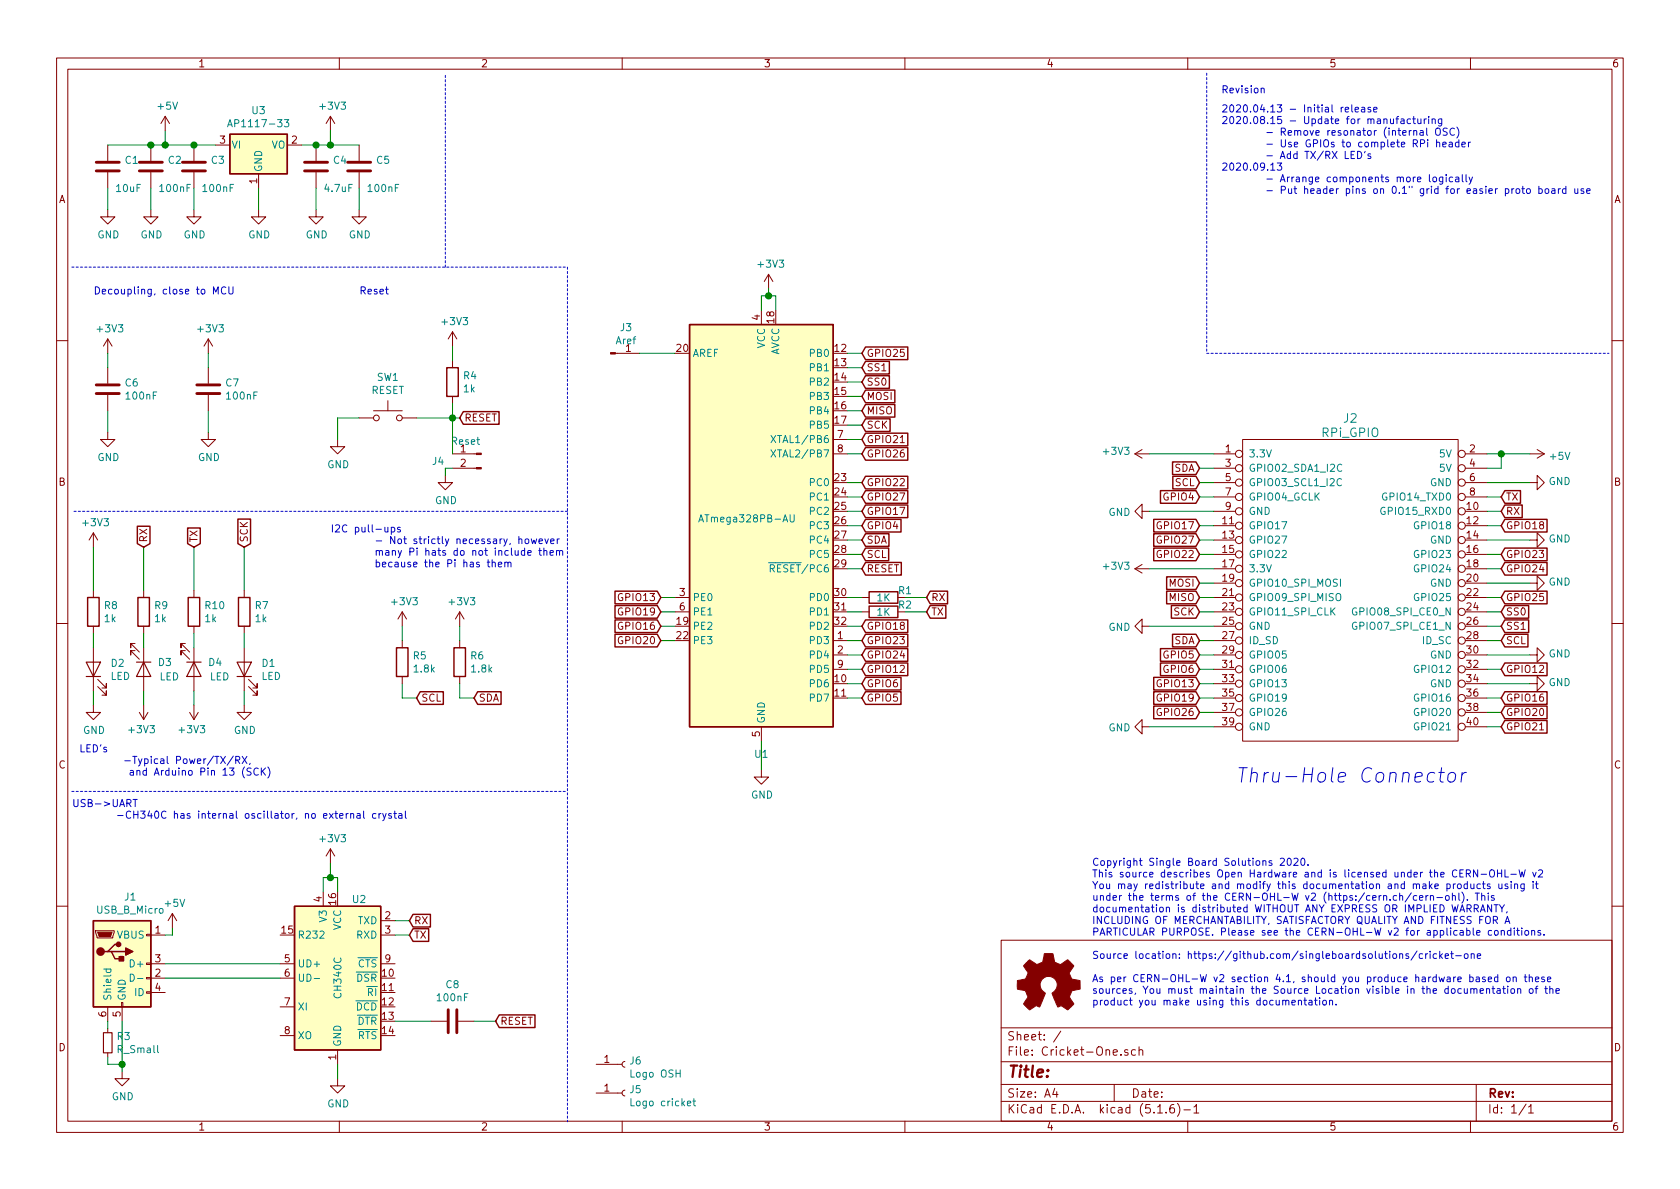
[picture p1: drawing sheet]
EESchema Schematic File Version 4
EELAYER 30 0
EELAYER END
$Descr A4 11693 8268
encoding utf-8
Sheet 1 1
Title ""
Date ""
Rev ""
Comp ""
Comment1 ""
Comment2 ""
Comment3 ""
Comment4 ""
$EndDescr
$Comp
L Connector-ML:RPi_GPIO J2
U 1 1
P 8650 3150
F 0 "J2" H 9400 3400 60  0000 C CNN
F 1 "RPi_GPIO" H 9400 3300 60  0000 C CNN
F 2 "Connector_PinHeader_2.54mm:PinHeader_2x20_P2.54mm_Vertical" H 8650 3150 60  0001 C CNN
F 3 "" H 8650 3150 60  0000 C CNN
	1    8650 3150
	1    0    0    -1  
$EndComp
Text Notes 8600 5450 0    100  Italic 0
Thru-Hole Connector
$Comp
L power:GND #PWR01
U 1 1
P 5300 5350
F 0 "#PWR01" H 5300 5100 50  0001 C CNN
F 1 "GND" H 5305 5177 50  0000 C CNN
F 2 "" H 5300 5350 50  0001 C CNN
F 3 "" H 5300 5350 50  0001 C CNN
	1    5300 5350
	1    0    0    -1  
$EndComp
Wire Wire Line
	5300 5150 5300 5350
Text GLabel 10450 3550 2    50   Input ~ 0
RX
Text GLabel 10450 3450 2    50   Input ~ 0
TX
Wire Wire Line
	10450 3550 10350 3550
Wire Wire Line
	10450 3450 10350 3450
$Comp
L power:GND #PWR010
U 1 1
P 10650 3350
F 0 "#PWR010" H 10650 3100 50  0001 C CNN
F 1 "GND" V 10655 3222 50  0000 R CNN
F 2 "" H 10650 3350 50  0001 C CNN
F 3 "" H 10650 3350 50  0001 C CNN
	1    10650 3350
	0    -1   -1   0   
$EndComp
$Comp
L power:GND #PWR011
U 1 1
P 10650 3750
F 0 "#PWR011" H 10650 3500 50  0001 C CNN
F 1 "GND" V 10655 3622 50  0000 R CNN
F 2 "" H 10650 3750 50  0001 C CNN
F 3 "" H 10650 3750 50  0001 C CNN
	1    10650 3750
	0    -1   -1   0   
$EndComp
$Comp
L power:GND #PWR012
U 1 1
P 10650 4050
F 0 "#PWR012" H 10650 3800 50  0001 C CNN
F 1 "GND" V 10655 3922 50  0000 R CNN
F 2 "" H 10650 4050 50  0001 C CNN
F 3 "" H 10650 4050 50  0001 C CNN
	1    10650 4050
	0    -1   -1   0   
$EndComp
$Comp
L power:GND #PWR013
U 1 1
P 10650 4550
F 0 "#PWR013" H 10650 4300 50  0001 C CNN
F 1 "GND" V 10655 4422 50  0000 R CNN
F 2 "" H 10650 4550 50  0001 C CNN
F 3 "" H 10650 4550 50  0001 C CNN
	1    10650 4550
	0    -1   -1   0   
$EndComp
$Comp
L power:GND #PWR014
U 1 1
P 10650 4750
F 0 "#PWR014" H 10650 4500 50  0001 C CNN
F 1 "GND" V 10655 4622 50  0000 R CNN
F 2 "" H 10650 4750 50  0001 C CNN
F 3 "" H 10650 4750 50  0001 C CNN
	1    10650 4750
	0    -1   -1   0   
$EndComp
Wire Wire Line
	10350 3350 10650 3350
Wire Wire Line
	10650 3750 10350 3750
Wire Wire Line
	10350 4050 10650 4050
Wire Wire Line
	10650 4550 10350 4550
Wire Wire Line
	10350 4750 10650 4750
$Comp
L power:GND #PWR08
U 1 1
P 8000 5050
F 0 "#PWR08" H 8000 4800 50  0001 C CNN
F 1 "GND" V 8005 4922 50  0000 R CNN
F 2 "" H 8000 5050 50  0001 C CNN
F 3 "" H 8000 5050 50  0001 C CNN
	1    8000 5050
	0    1    1    0   
$EndComp
$Comp
L power:GND #PWR07
U 1 1
P 8000 4350
F 0 "#PWR07" H 8000 4100 50  0001 C CNN
F 1 "GND" V 8005 4222 50  0000 R CNN
F 2 "" H 8000 4350 50  0001 C CNN
F 3 "" H 8000 4350 50  0001 C CNN
	1    8000 4350
	0    1    1    0   
$EndComp
$Comp
L power:GND #PWR05
U 1 1
P 8000 3550
F 0 "#PWR05" H 8000 3300 50  0001 C CNN
F 1 "GND" V 8005 3422 50  0000 R CNN
F 2 "" H 8000 3550 50  0001 C CNN
F 3 "" H 8000 3550 50  0001 C CNN
	1    8000 3550
	0    1    1    0   
$EndComp
Wire Wire Line
	8450 5050 8000 5050
Wire Wire Line
	8450 4350 8000 4350
Wire Wire Line
	8450 3550 8000 3550
$Comp
L power:+3V3 #PWR06
U 1 1
P 8000 3950
F 0 "#PWR06" H 8000 3800 50  0001 C CNN
F 1 "+3V3" V 8015 4078 50  0000 L CNN
F 2 "" H 8000 3950 50  0001 C CNN
F 3 "" H 8000 3950 50  0001 C CNN
	1    8000 3950
	0    -1   -1   0   
$EndComp
$Comp
L power:+3V3 #PWR04
U 1 1
P 8000 3150
F 0 "#PWR04" H 8000 3000 50  0001 C CNN
F 1 "+3V3" V 8015 3278 50  0000 L CNN
F 2 "" H 8000 3150 50  0001 C CNN
F 3 "" H 8000 3150 50  0001 C CNN
	1    8000 3150
	0    -1   -1   0   
$EndComp
Wire Wire Line
	8450 3150 8000 3150
Wire Wire Line
	8450 3950 8000 3950
Wire Wire Line
	10350 3250 10450 3250
Wire Wire Line
	10450 3250 10450 3150
Wire Wire Line
	10450 3150 10650 3150
Wire Wire Line
	10350 3150 10450 3150
Connection ~ 10450 3150
$Comp
L power:+5V #PWR09
U 1 1
P 10650 3150
F 0 "#PWR09" H 10650 3000 50  0001 C CNN
F 1 "+5V" V 10665 3278 50  0000 L CNN
F 2 "" H 10650 3150 50  0001 C CNN
F 3 "" H 10650 3150 50  0001 C CNN
	1    10650 3150
	0    1    1    0   
$EndComp
Text GLabel 8350 4250 0    50   Input ~ 0
SCK
Text GLabel 8350 4150 0    50   Input ~ 0
MISO
Text GLabel 8350 4050 0    50   Input ~ 0
MOSI
Wire Wire Line
	10450 4250 10350 4250
Text GLabel 10450 4250 2    50   Input ~ 0
SS0
Wire Wire Line
	8450 4050 8350 4050
Wire Wire Line
	8450 4150 8350 4150
Wire Wire Line
	8450 4250 8350 4250
Text GLabel 8350 3250 0    50   Input ~ 0
SDA
Text GLabel 8350 3350 0    50   Input ~ 0
SCL
Wire Wire Line
	8450 3350 8350 3350
Wire Wire Line
	8450 3250 8350 3250
Text GLabel 8350 3450 0    50   Input ~ 0
GPIO4
Wire Wire Line
	8450 3450 8350 3450
Text GLabel 8350 3650 0    50   Input ~ 0
GPIO17
Text GLabel 8350 3750 0    50   Input ~ 0
GPIO27
Text GLabel 8350 3850 0    50   Input ~ 0
GPIO22
Wire Wire Line
	8350 3650 8450 3650
Wire Wire Line
	8350 3750 8450 3750
Wire Wire Line
	8350 3850 8450 3850
Text GLabel 10450 4350 2    50   Input ~ 0
SS1
Wire Wire Line
	10450 4350 10350 4350
$Comp
L Interface_USB:CH340G U2
U 1 1
P 2350 6800
F 0 "U2" H 2500 7350 50  0000 C CNN
F 1 "CH340C" V 2350 6800 50  0000 C CNN
F 2 "Package_SO:SOIC-16_3.9x9.9mm_P1.27mm" H 2400 6250 50  0001 L CNN
F 3 "http://www.datasheet5.com/pdf-local-2195953" H 2000 7600 50  0001 C CNN
	1    2350 6800
	1    0    0    -1  
$EndComp
$Comp
L Connector:USB_B_Micro J1
U 1 1
P 850 6700
F 0 "J1" H 907 7167 50  0000 C CNN
F 1 "USB_B_Micro" H 907 7076 50  0000 C CNN
F 2 "Connector_USB:USB_Micro-B_Molex-105017-0001" H 1000 6650 50  0001 C CNN
F 3 "~" H 1000 6650 50  0001 C CNN
	1    850  6700
	1    0    0    -1  
$EndComp
Wire Wire Line
	1150 6700 1950 6700
Wire Wire Line
	1150 6800 1950 6800
Text GLabel 2850 6400 2    50   Input ~ 0
RX
Text GLabel 2850 6500 2    50   Input ~ 0
TX
Wire Wire Line
	2750 6400 2850 6400
Wire Wire Line
	2850 6500 2750 6500
Text GLabel 10450 3650 2    50   Input ~ 0
GPIO18
Wire Wire Line
	10450 3650 10350 3650
$Comp
L power:+5V #PWR0101
U 1 1
P 1200 6450
F 0 "#PWR0101" H 1200 6300 50  0001 C CNN
F 1 "+5V" H 1215 6623 50  0000 C CNN
F 2 "" H 1200 6450 50  0001 C CNN
F 3 "" H 1200 6450 50  0001 C CNN
	1    1200 6450
	1    0    0    -1  
$EndComp
Wire Wire Line
	1150 6500 1200 6500
Wire Wire Line
	1200 6500 1200 6450
$Comp
L power:GND #PWR0102
U 1 1
P 850 7450
F 0 "#PWR0102" H 850 7200 50  0001 C CNN
F 1 "GND" H 855 7277 50  0000 C CNN
F 2 "" H 850 7450 50  0001 C CNN
F 3 "" H 850 7450 50  0001 C CNN
	1    850  7450
	1    0    0    -1  
$EndComp
Wire Wire Line
	850  7450 850  7400
$Comp
L Device:R_Small R3
U 1 1
P 750 7250
F 0 "R3" H 809 7296 50  0000 L CNN
F 1 "R_Small" H 809 7205 50  0000 L CNN
F 2 "Resistor_SMD:R_0603_1608Metric" H 750 7250 50  0001 C CNN
F 3 "~" H 750 7250 50  0001 C CNN
	1    750  7250
	1    0    0    -1  
$EndComp
Wire Wire Line
	750  7100 750  7150
Wire Wire Line
	750  7350 750  7400
Wire Wire Line
	750  7400 850  7400
Connection ~ 850  7400
Wire Wire Line
	850  7400 850  7100
Text GLabel 10450 3850 2    50   Input ~ 0
GPIO23
Text GLabel 10450 3950 2    50   Input ~ 0
GPIO24
Wire Wire Line
	10350 3850 10450 3850
Wire Wire Line
	10350 3950 10450 3950
Text GLabel 10450 4150 2    50   Input ~ 0
GPIO25
Wire Wire Line
	10450 4150 10350 4150
Text GLabel 8350 4550 0    50   Input ~ 0
GPIO5
Text GLabel 8350 4650 0    50   Input ~ 0
GPIO6
Text GLabel 10450 4650 2    50   Input ~ 0
GPIO12
Wire Wire Line
	10450 4650 10350 4650
Wire Wire Line
	8450 4550 8350 4550
Wire Wire Line
	8450 4650 8350 4650
$Comp
L Regulator_Linear:AP1117-33 U3
U 1 1
P 1800 1000
F 0 "U3" H 1800 1242 50  0000 C CNN
F 1 "AP1117-33" H 1800 1151 50  0000 C CNN
F 2 "Package_TO_SOT_SMD:SOT-223-3_TabPin2" H 1800 1200 50  0001 C CNN
F 3 "http://www.diodes.com/datasheets/AP1117.pdf" H 1900 750 50  0001 C CNN
	1    1800 1000
	1    0    0    -1  
$EndComp
$Comp
L power:GND #PWR019
U 1 1
P 1800 1450
F 0 "#PWR019" H 1800 1200 50  0001 C CNN
F 1 "GND" H 1805 1277 50  0000 C CNN
F 2 "" H 1800 1450 50  0001 C CNN
F 3 "" H 1800 1450 50  0001 C CNN
	1    1800 1450
	1    0    0    -1  
$EndComp
Wire Wire Line
	1800 1450 1800 1300
$Comp
L power:+5V #PWR017
U 1 1
P 1150 900
F 0 "#PWR017" H 1150 750 50  0001 C CNN
F 1 "+5V" H 1165 1073 50  0000 C CNN
F 2 "" H 1150 900 50  0001 C CNN
F 3 "" H 1150 900 50  0001 C CNN
	1    1150 900 
	1    0    0    -1  
$EndComp
Wire Wire Line
	1150 900  1150 1000
Connection ~ 1150 1000
Wire Wire Line
	1150 1000 1050 1000
$Comp
L power:+3V3 #PWR021
U 1 1
P 2300 900
F 0 "#PWR021" H 2300 750 50  0001 C CNN
F 1 "+3V3" H 2315 1073 50  0000 C CNN
F 2 "" H 2300 900 50  0001 C CNN
F 3 "" H 2300 900 50  0001 C CNN
	1    2300 900 
	1    0    0    -1  
$EndComp
Wire Wire Line
	2100 1000 2200 1000
Wire Wire Line
	2300 900  2300 1000
Connection ~ 2300 1000
Wire Wire Line
	2300 1000 2500 1000
$Comp
L Device:C C1
U 1 1
P 750 1150
F 0 "C1" H 865 1196 50  0000 L CNN
F 1 "10uF" H 800 1000 50  0000 L CNN
F 2 "Capacitor_SMD:C_0603_1608Metric" H 788 1000 50  0001 C CNN
F 3 "~" H 750 1150 50  0001 C CNN
	1    750  1150
	1    0    0    -1  
$EndComp
$Comp
L Device:C C2
U 1 1
P 1050 1150
F 0 "C2" H 1165 1196 50  0000 L CNN
F 1 "100nF" H 1100 1000 50  0000 L CNN
F 2 "Capacitor_SMD:C_0603_1608Metric" H 1088 1000 50  0001 C CNN
F 3 "~" H 1050 1150 50  0001 C CNN
	1    1050 1150
	1    0    0    -1  
$EndComp
Connection ~ 1050 1000
Wire Wire Line
	1050 1000 750  1000
$Comp
L Device:C C3
U 1 1
P 1350 1150
F 0 "C3" H 1465 1196 50  0000 L CNN
F 1 "100nF" H 1400 1000 50  0000 L CNN
F 2 "Capacitor_SMD:C_0603_1608Metric" H 1388 1000 50  0001 C CNN
F 3 "~" H 1350 1150 50  0001 C CNN
	1    1350 1150
	1    0    0    -1  
$EndComp
Connection ~ 1350 1000
Wire Wire Line
	1350 1000 1150 1000
Wire Wire Line
	1350 1000 1500 1000
$Comp
L Device:C C4
U 1 1
P 2200 1150
F 0 "C4" H 2315 1196 50  0000 L CNN
F 1 "4.7uF" H 2250 1000 50  0000 L CNN
F 2 "Capacitor_SMD:C_0603_1608Metric" H 2238 1000 50  0001 C CNN
F 3 "~" H 2200 1150 50  0001 C CNN
	1    2200 1150
	1    0    0    -1  
$EndComp
Connection ~ 2200 1000
Wire Wire Line
	2200 1000 2300 1000
$Comp
L Device:C C5
U 1 1
P 2500 1150
F 0 "C5" H 2615 1196 50  0000 L CNN
F 1 "100nF" H 2550 1000 50  0000 L CNN
F 2 "Capacitor_SMD:C_0603_1608Metric" H 2538 1000 50  0001 C CNN
F 3 "~" H 2500 1150 50  0001 C CNN
	1    2500 1150
	1    0    0    -1  
$EndComp
$Comp
L power:GND #PWR022
U 1 1
P 2500 1450
F 0 "#PWR022" H 2500 1200 50  0001 C CNN
F 1 "GND" H 2505 1277 50  0000 C CNN
F 2 "" H 2500 1450 50  0001 C CNN
F 3 "" H 2500 1450 50  0001 C CNN
	1    2500 1450
	1    0    0    -1  
$EndComp
$Comp
L power:GND #PWR020
U 1 1
P 2200 1450
F 0 "#PWR020" H 2200 1200 50  0001 C CNN
F 1 "GND" H 2205 1277 50  0000 C CNN
F 2 "" H 2200 1450 50  0001 C CNN
F 3 "" H 2200 1450 50  0001 C CNN
	1    2200 1450
	1    0    0    -1  
$EndComp
$Comp
L power:GND #PWR018
U 1 1
P 1350 1450
F 0 "#PWR018" H 1350 1200 50  0001 C CNN
F 1 "GND" H 1355 1277 50  0000 C CNN
F 2 "" H 1350 1450 50  0001 C CNN
F 3 "" H 1350 1450 50  0001 C CNN
	1    1350 1450
	1    0    0    -1  
$EndComp
$Comp
L power:GND #PWR016
U 1 1
P 1050 1450
F 0 "#PWR016" H 1050 1200 50  0001 C CNN
F 1 "GND" H 1055 1277 50  0000 C CNN
F 2 "" H 1050 1450 50  0001 C CNN
F 3 "" H 1050 1450 50  0001 C CNN
	1    1050 1450
	1    0    0    -1  
$EndComp
$Comp
L power:GND #PWR015
U 1 1
P 750 1450
F 0 "#PWR015" H 750 1200 50  0001 C CNN
F 1 "GND" H 755 1277 50  0000 C CNN
F 2 "" H 750 1450 50  0001 C CNN
F 3 "" H 750 1450 50  0001 C CNN
	1    750  1450
	1    0    0    -1  
$EndComp
Wire Wire Line
	750  1450 750  1300
Wire Wire Line
	1050 1450 1050 1300
Wire Wire Line
	1350 1450 1350 1300
Wire Wire Line
	2200 1450 2200 1300
Wire Wire Line
	2500 1450 2500 1300
$Comp
L Device:C C6
U 1 1
P 750 2700
F 0 "C6" H 865 2746 50  0000 L CNN
F 1 "100nF" H 865 2655 50  0000 L CNN
F 2 "Capacitor_SMD:C_0603_1608Metric" H 788 2550 50  0001 C CNN
F 3 "~" H 750 2700 50  0001 C CNN
	1    750  2700
	1    0    0    -1  
$EndComp
$Comp
L Device:C C7
U 1 1
P 1450 2700
F 0 "C7" H 1565 2746 50  0000 L CNN
F 1 "100nF" H 1565 2655 50  0000 L CNN
F 2 "Capacitor_SMD:C_0603_1608Metric" H 1488 2550 50  0001 C CNN
F 3 "~" H 1450 2700 50  0001 C CNN
	1    1450 2700
	1    0    0    -1  
$EndComp
$Comp
L power:GND #PWR026
U 1 1
P 1450 3000
F 0 "#PWR026" H 1450 2750 50  0001 C CNN
F 1 "GND" H 1455 2827 50  0000 C CNN
F 2 "" H 1450 3000 50  0001 C CNN
F 3 "" H 1450 3000 50  0001 C CNN
	1    1450 3000
	1    0    0    -1  
$EndComp
$Comp
L power:GND #PWR024
U 1 1
P 750 3000
F 0 "#PWR024" H 750 2750 50  0001 C CNN
F 1 "GND" H 755 2827 50  0000 C CNN
F 2 "" H 750 3000 50  0001 C CNN
F 3 "" H 750 3000 50  0001 C CNN
	1    750  3000
	1    0    0    -1  
$EndComp
$Comp
L power:+3V3 #PWR025
U 1 1
P 1450 2450
F 0 "#PWR025" H 1450 2300 50  0001 C CNN
F 1 "+3V3" H 1465 2623 50  0000 C CNN
F 2 "" H 1450 2450 50  0001 C CNN
F 3 "" H 1450 2450 50  0001 C CNN
	1    1450 2450
	1    0    0    -1  
$EndComp
$Comp
L power:+3V3 #PWR023
U 1 1
P 750 2450
F 0 "#PWR023" H 750 2300 50  0001 C CNN
F 1 "+3V3" H 765 2623 50  0000 C CNN
F 2 "" H 750 2450 50  0001 C CNN
F 3 "" H 750 2450 50  0001 C CNN
	1    750  2450
	1    0    0    -1  
$EndComp
Wire Wire Line
	750  2450 750  2550
Wire Wire Line
	1450 2450 1450 2550
Wire Wire Line
	1450 2850 1450 3000
Wire Wire Line
	750  2850 750  3000
Wire Wire Line
	2250 6200 2250 6100
Wire Wire Line
	2250 6100 2300 6100
Wire Wire Line
	2350 6100 2350 6200
Wire Wire Line
	2300 6100 2300 6000
Connection ~ 2300 6100
Wire Wire Line
	2300 6100 2350 6100
$Comp
L power:+3V3 #PWR027
U 1 1
P 2300 6000
F 0 "#PWR027" H 2300 5850 50  0001 C CNN
F 1 "+3V3" H 2315 6173 50  0000 C CNN
F 2 "" H 2300 6000 50  0001 C CNN
F 3 "" H 2300 6000 50  0001 C CNN
	1    2300 6000
	1    0    0    -1  
$EndComp
$Comp
L power:GND #PWR028
U 1 1
P 2350 7500
F 0 "#PWR028" H 2350 7250 50  0001 C CNN
F 1 "GND" H 2355 7327 50  0000 C CNN
F 2 "" H 2350 7500 50  0001 C CNN
F 3 "" H 2350 7500 50  0001 C CNN
	1    2350 7500
	1    0    0    -1  
$EndComp
Wire Wire Line
	2350 7500 2350 7400
$Comp
L Device:R R4
U 1 1
P 3150 2650
F 0 "R4" H 3220 2696 50  0000 L CNN
F 1 "1k" H 3220 2605 50  0000 L CNN
F 2 "Resistor_SMD:R_0603_1608Metric" V 3080 2650 50  0001 C CNN
F 3 "~" H 3150 2650 50  0001 C CNN
	1    3150 2650
	1    0    0    -1  
$EndComp
$Comp
L Switch:SW_Push SW1
U 1 1
P 2700 2900
F 0 "SW1" H 2700 3185 50  0000 C CNN
F 1 "RESET" H 2700 3094 50  0000 C CNN
F 2 "Button_Switch_SMD:Panasonic_EVQPUL_EVQPUC" H 2700 3100 50  0001 C CNN
F 3 "" H 2700 3100 50  0001 C CNN
	1    2700 2900
	1    0    0    -1  
$EndComp
$Comp
L power:+3V3 #PWR030
U 1 1
P 3150 2400
F 0 "#PWR030" H 3150 2250 50  0001 C CNN
F 1 "+3V3" H 3165 2573 50  0000 C CNN
F 2 "" H 3150 2400 50  0001 C CNN
F 3 "" H 3150 2400 50  0001 C CNN
	1    3150 2400
	1    0    0    -1  
$EndComp
$Comp
L power:GND #PWR029
U 1 1
P 2350 3050
F 0 "#PWR029" H 2350 2800 50  0001 C CNN
F 1 "GND" H 2355 2877 50  0000 C CNN
F 2 "" H 2350 3050 50  0001 C CNN
F 3 "" H 2350 3050 50  0001 C CNN
	1    2350 3050
	1    0    0    -1  
$EndComp
Wire Wire Line
	3150 2400 3150 2500
Wire Wire Line
	3150 2800 3150 2900
Wire Wire Line
	3150 2900 2900 2900
Wire Wire Line
	2500 2900 2350 2900
Wire Wire Line
	2350 2900 2350 3050
Text GLabel 3200 2900 2    50   Input ~ 0
RESET
Wire Wire Line
	3200 2900 3150 2900
Connection ~ 3150 2900
$Comp
L Device:R R5
U 1 1
P 2800 4600
F 0 "R5" H 2870 4646 50  0000 L CNN
F 1 "1.8k" H 2870 4555 50  0000 L CNN
F 2 "Resistor_SMD:R_0603_1608Metric" V 2730 4600 50  0001 C CNN
F 3 "~" H 2800 4600 50  0001 C CNN
	1    2800 4600
	1    0    0    -1  
$EndComp
$Comp
L Device:R R6
U 1 1
P 3200 4600
F 0 "R6" H 3270 4646 50  0000 L CNN
F 1 "1.8k" H 3270 4555 50  0000 L CNN
F 2 "Resistor_SMD:R_0603_1608Metric" V 3130 4600 50  0001 C CNN
F 3 "~" H 3200 4600 50  0001 C CNN
	1    3200 4600
	1    0    0    -1  
$EndComp
Text GLabel 3300 4850 2    50   Input ~ 0
SDA
Text GLabel 2900 4850 2    50   Input ~ 0
SCL
Wire Wire Line
	3300 4850 3200 4850
Wire Wire Line
	3200 4850 3200 4750
Wire Wire Line
	2900 4850 2800 4850
Wire Wire Line
	2800 4850 2800 4750
$Comp
L power:+3V3 #PWR031
U 1 1
P 2800 4350
F 0 "#PWR031" H 2800 4200 50  0001 C CNN
F 1 "+3V3" H 2815 4523 50  0000 C CNN
F 2 "" H 2800 4350 50  0001 C CNN
F 3 "" H 2800 4350 50  0001 C CNN
	1    2800 4350
	1    0    0    -1  
$EndComp
$Comp
L power:+3V3 #PWR032
U 1 1
P 3200 4350
F 0 "#PWR032" H 3200 4200 50  0001 C CNN
F 1 "+3V3" H 3215 4523 50  0000 C CNN
F 2 "" H 3200 4350 50  0001 C CNN
F 3 "" H 3200 4350 50  0001 C CNN
	1    3200 4350
	1    0    0    -1  
$EndComp
Wire Wire Line
	2800 4450 2800 4350
Wire Wire Line
	3200 4450 3200 4350
Text GLabel 8350 4750 0    50   Input ~ 0
GPIO13
Text GLabel 8350 4850 0    50   Input ~ 0
GPIO19
Text GLabel 10450 4850 2    50   Input ~ 0
GPIO16
Text GLabel 10450 4950 2    50   Input ~ 0
GPIO20
Wire Wire Line
	10450 4950 10350 4950
Wire Wire Line
	10450 4850 10350 4850
Wire Wire Line
	8450 4850 8350 4850
Wire Wire Line
	8450 4750 8350 4750
$Comp
L Graphic:Logo_Open_Hardware_Small #LOGO1
U 1 1
P 7300 6850
F 0 "#LOGO1" H 7300 7125 50  0001 C CNN
F 1 "Logo_Open_Hardware_Small" H 7300 6625 50  0001 C CNN
F 2 "" H 7300 6850 50  0001 C CNN
F 3 "~" H 7300 6850 50  0001 C CNN
	1    7300 6850
	1    0    0    -1  
$EndComp
$Comp
L Connector:Conn_01x02_Male J4
U 1 1
P 3350 3150
F 0 "J4" H 3650 3100 50  0000 C CNN
F 1 "Reset" H 3458 3240 50  0000 C CNN
F 2 "Connector_PinHeader_2.54mm:PinHeader_1x02_P2.54mm_Vertical" H 3350 3150 50  0001 C CNN
F 3 "~" H 3350 3150 50  0001 C CNN
	1    3350 3150
	-1   0    0    -1  
$EndComp
Wire Wire Line
	3150 3150 3150 2900
$Comp
L Device:C C8
U 1 1
P 3150 7100
F 0 "C8" V 3402 7100 50  0000 C CNN
F 1 "100nF" V 3311 7100 50  0000 C CNN
F 2 "Capacitor_SMD:C_0603_1608Metric" H 3188 6950 50  0001 C CNN
F 3 "~" H 3150 7100 50  0001 C CNN
	1    3150 7100
	0    -1   -1   0   
$EndComp
Wire Wire Line
	2750 7100 3000 7100
Text GLabel 3450 7100 2    50   Input ~ 0
RESET
Wire Wire Line
	3450 7100 3300 7100
Wire Wire Line
	4450 2450 4700 2450
$Comp
L Connector:Conn_01x01_Male J3
U 1 1
P 4250 2450
F 0 "J3" H 4358 2631 50  0000 C CNN
F 1 "Aref" H 4358 2540 50  0000 C CNN
F 2 "Connector_PinHeader_2.54mm:PinHeader_1x01_P2.54mm_Vertical" H 4250 2450 50  0001 C CNN
F 3 "~" H 4250 2450 50  0001 C CNN
	1    4250 2450
	1    0    0    -1  
$EndComp
Wire Wire Line
	4700 4150 4600 4150
Wire Wire Line
	4700 4250 4600 4250
Wire Wire Line
	4700 4350 4600 4350
Wire Wire Line
	4700 4450 4600 4450
Text GLabel 4600 4450 0    50   Input ~ 0
GPIO20
Text GLabel 4600 4350 0    50   Input ~ 0
GPIO16
Text GLabel 4600 4250 0    50   Input ~ 0
GPIO19
Text GLabel 4600 4150 0    50   Input ~ 0
GPIO13
$Comp
L MCU_Microchip_ATmega:ATmega328PB-AU U1
U 1 1
P 5300 3650
F 0 "U1" H 5300 2061 50  0000 C CNN
F 1 "ATmega328PB-AU" H 5200 3700 50  0000 C CNN
F 2 "Package_QFP:TQFP-32_7x7mm_P0.8mm" H 5300 3650 50  0001 C CIN
F 3 "http://ww1.microchip.com/downloads/en/DeviceDoc/40001906C.pdf" H 5300 3650 50  0001 C CNN
	1    5300 3650
	1    0    0    -1  
$EndComp
Wire Wire Line
	6000 3950 5900 3950
Text GLabel 6000 3950 2    50   Input ~ 0
RESET
Wire Wire Line
	6000 2450 5900 2450
Wire Wire Line
	6000 4650 5900 4650
Wire Wire Line
	6000 4750 5900 4750
Wire Wire Line
	6000 4850 5900 4850
Text GLabel 6000 4650 2    50   Input ~ 0
GPIO12
Text GLabel 6000 4750 2    50   Input ~ 0
GPIO6
Text GLabel 6000 4850 2    50   Input ~ 0
GPIO5
Text GLabel 6000 2450 2    50   Input ~ 0
GPIO25
Wire Wire Line
	5900 4450 6000 4450
Wire Wire Line
	5900 4550 6000 4550
Text GLabel 6000 4550 2    50   Input ~ 0
GPIO24
Text GLabel 6000 4450 2    50   Input ~ 0
GPIO23
Wire Wire Line
	6000 4350 5900 4350
Text GLabel 6000 4350 2    50   Input ~ 0
GPIO18
Wire Wire Line
	6000 2550 5900 2550
Text GLabel 6000 2550 2    50   Input ~ 0
SS1
Wire Wire Line
	6000 3350 5900 3350
Wire Wire Line
	6000 3450 5900 3450
Wire Wire Line
	6000 3550 5900 3550
Text GLabel 6000 3350 2    50   Input ~ 0
GPIO22
Text GLabel 6000 3450 2    50   Input ~ 0
GPIO27
Text GLabel 6000 3550 2    50   Input ~ 0
GPIO17
Wire Wire Line
	6000 3650 5900 3650
Text GLabel 6000 3650 2    50   Input ~ 0
GPIO4
Wire Wire Line
	5350 2050 5300 2050
Connection ~ 5350 2050
Wire Wire Line
	5350 2050 5350 2000
$Comp
L power:+3V3 #PWR02
U 1 1
P 5350 2000
F 0 "#PWR02" H 5350 1850 50  0001 C CNN
F 1 "+3V3" H 5365 2173 50  0000 C CNN
F 2 "" H 5350 2000 50  0001 C CNN
F 3 "" H 5350 2000 50  0001 C CNN
	1    5350 2000
	1    0    0    -1  
$EndComp
Wire Wire Line
	6000 3850 5900 3850
Wire Wire Line
	6000 3750 5900 3750
Text GLabel 6000 3850 2    50   Input ~ 0
SCL
Text GLabel 6000 3750 2    50   Input ~ 0
SDA
Wire Wire Line
	6450 4150 6300 4150
Wire Wire Line
	6450 4250 6300 4250
Text GLabel 6450 4250 2    50   Input ~ 0
TX
Text GLabel 6450 4150 2    50   Input ~ 0
RX
Wire Wire Line
	5900 4250 6000 4250
Wire Wire Line
	5900 4150 6000 4150
$Comp
L Device:R R2
U 1 1
P 6150 4250
F 0 "R2" V 6100 4400 50  0000 C CNN
F 1 "1K" V 6150 4250 50  0000 C CNN
F 2 "Resistor_SMD:R_0603_1608Metric" V 6080 4250 50  0001 C CNN
F 3 "~" H 6150 4250 50  0001 C CNN
	1    6150 4250
	0    1    1    0   
$EndComp
$Comp
L Device:R R1
U 1 1
P 6150 4150
F 0 "R1" V 6100 4300 50  0000 C CNN
F 1 "1K" V 6150 4150 50  0000 C CNN
F 2 "Resistor_SMD:R_0603_1608Metric" V 6080 4150 50  0001 C CNN
F 3 "~" H 6150 4150 50  0001 C CNN
	1    6150 4150
	0    1    1    0   
$EndComp
Wire Wire Line
	5300 2050 5300 2150
Wire Wire Line
	5400 2050 5350 2050
Wire Wire Line
	5400 2150 5400 2050
Wire Wire Line
	6000 2650 5900 2650
Wire Wire Line
	6000 2750 5900 2750
Wire Wire Line
	6000 2850 5900 2850
Wire Wire Line
	6000 2950 5900 2950
Text GLabel 6000 2650 2    50   Input ~ 0
SS0
Text GLabel 6000 2750 2    50   Input ~ 0
MOSI
Text GLabel 6000 2850 2    50   Input ~ 0
MISO
Text GLabel 6000 2950 2    50   Input ~ 0
SCK
Text Notes 7600 7000 0    50   ~ 0
Copyright Single Board Solutions 2020.\nThis source describes Open Hardware and is licensed under the CERN-OHL-W v2\nYou may redistribute and modify this documentation and make products using it \nunder the terms of the CERN-OHL-W v2 (https:/cern.ch/cern-ohl). This \ndocumentation is distributed WITHOUT ANY EXPRESS OR IMPLIED WARRANTY, \nINCLUDING OF MERCHANTABILITY, SATISFACTORY QUALITY AND FITNESS FOR A\nPARTICULAR PURPOSE. Please see the CERN-OHL-W v2 for applicable conditions.\n\nSource location: https://github.com/singleboardsolutions/cricket-one\n\nAs per CERN-OHL-W v2 section 4.1, should you produce hardware based on these\nsources, You must maintain the Source Location visible in the documentation of the \nproduct you make using this documentation.
Text GLabel 8350 4450 0    50   Input ~ 0
SDA
Text GLabel 10450 4450 2    50   Input ~ 0
SCL
Wire Wire Line
	10350 4450 10450 4450
Wire Wire Line
	8350 4450 8450 4450
Text GLabel 8350 4950 0    50   Input ~ 0
GPIO26
Text GLabel 10450 5050 2    50   Input ~ 0
GPIO21
Wire Wire Line
	8350 4950 8450 4950
Wire Wire Line
	10450 5050 10350 5050
Text Notes 8500 650  0    50   ~ 0
Revision
Text Notes 8500 1350 0    50   ~ 0
2020.04.13 - Initial release\n2020.08.15 - Update for manufacturing\n        - Remove resonator (internal OSC)\n        - Use GPIOs to complete RPi header\n        - Add TX/RX LED's\n2020.09.13\n        - Arrange components more logically\n        - Put header pins on 0.1" grid for easier proto board use
$Comp
L Device:LED D1
U 1 1
P 1700 4650
F 0 "D1" V 1739 4533 50  0000 R CNN
F 1 "LED" V 1648 4533 50  0000 R CNN
F 2 "LED_SMD:LED_0603_1608Metric" H 1700 4650 50  0001 C CNN
F 3 "~" H 1700 4650 50  0001 C CNN
	1    1700 4650
	0    -1   -1   0   
$EndComp
$Comp
L Device:R R7
U 1 1
P 1700 4250
F 0 "R7" H 1770 4296 50  0000 L CNN
F 1 "1k" H 1770 4205 50  0000 L CNN
F 2 "Resistor_SMD:R_0603_1608Metric" V 1630 4250 50  0001 C CNN
F 3 "~" H 1700 4250 50  0001 C CNN
	1    1700 4250
	1    0    0    -1  
$EndComp
Wire Wire Line
	1700 4500 1700 4400
$Comp
L power:GND #PWR033
U 1 1
P 1700 4900
F 0 "#PWR033" H 1700 4650 50  0001 C CNN
F 1 "GND" H 1705 4727 50  0000 C CNN
F 2 "" H 1700 4900 50  0001 C CNN
F 3 "" H 1700 4900 50  0001 C CNN
	1    1700 4900
	1    0    0    -1  
$EndComp
Text GLabel 1700 3800 1    50   Input ~ 0
SCK
Wire Wire Line
	1700 4900 1700 4800
Text GLabel 6000 3150 2    50   Input ~ 0
GPIO26
Text GLabel 6000 3050 2    50   Input ~ 0
GPIO21
Wire Wire Line
	5900 3050 6000 3050
Wire Wire Line
	5900 3150 6000 3150
$Comp
L Device:R R10
U 1 1
P 1350 4250
F 0 "R10" H 1420 4296 50  0000 L CNN
F 1 "1k" H 1420 4205 50  0000 L CNN
F 2 "Resistor_SMD:R_0603_1608Metric" V 1280 4250 50  0001 C CNN
F 3 "~" H 1350 4250 50  0001 C CNN
	1    1350 4250
	1    0    0    -1  
$EndComp
$Comp
L Device:R R9
U 1 1
P 1000 4250
F 0 "R9" H 1070 4296 50  0000 L CNN
F 1 "1k" H 1070 4205 50  0000 L CNN
F 2 "Resistor_SMD:R_0603_1608Metric" V 930 4250 50  0001 C CNN
F 3 "~" H 1000 4250 50  0001 C CNN
	1    1000 4250
	1    0    0    -1  
$EndComp
Text GLabel 1000 3800 1    50   Input ~ 0
RX
Text GLabel 1350 3800 1    50   Input ~ 0
TX
$Comp
L Device:LED D4
U 1 1
P 1350 4650
F 0 "D4" V 1300 4850 50  0000 R CNN
F 1 "LED" V 1400 4900 50  0000 R CNN
F 2 "LED_SMD:LED_0603_1608Metric" H 1350 4650 50  0001 C CNN
F 3 "~" H 1350 4650 50  0001 C CNN
	1    1350 4650
	0    1    1    0   
$EndComp
Wire Wire Line
	1350 4500 1350 4400
Wire Wire Line
	1350 4900 1350 4800
$Comp
L Device:LED D3
U 1 1
P 1000 4650
F 0 "D3" V 950 4850 50  0000 R CNN
F 1 "LED" V 1050 4900 50  0000 R CNN
F 2 "LED_SMD:LED_0603_1608Metric" H 1000 4650 50  0001 C CNN
F 3 "~" H 1000 4650 50  0001 C CNN
	1    1000 4650
	0    1    1    0   
$EndComp
Wire Wire Line
	1000 4500 1000 4400
Wire Wire Line
	1000 4900 1000 4800
Wire Notes Line
	3100 1850 3100 500 
Wire Notes Line
	8400 500  8400 2450
Wire Notes Line
	8400 2450 11200 2450
Wire Notes Line
	500  5500 3950 5500
Wire Notes Line
	3950 1850 3950 7800
Wire Notes Line
	500  1850 3950 1850
Wire Notes Line
	3950 3550 500  3550
Text Notes 500  5700 0    50   ~ 0
USB->UART\n        -CH340C has internal oscillator, no external crystal
$Comp
L Device:R R8
U 1 1
P 650 4250
F 0 "R8" H 720 4296 50  0000 L CNN
F 1 "1k" H 720 4205 50  0000 L CNN
F 2 "Resistor_SMD:R_0603_1608Metric" V 580 4250 50  0001 C CNN
F 3 "~" H 650 4250 50  0001 C CNN
	1    650  4250
	1    0    0    -1  
$EndComp
$Comp
L Device:LED D2
U 1 1
P 650 4650
F 0 "D2" V 689 4533 50  0000 R CNN
F 1 "LED" V 598 4533 50  0000 R CNN
F 2 "LED_SMD:LED_0603_1608Metric" H 650 4650 50  0001 C CNN
F 3 "~" H 650 4650 50  0001 C CNN
	1    650  4650
	0    -1   -1   0   
$EndComp
Wire Wire Line
	650  4500 650  4400
$Comp
L power:GND #PWR0105
U 1 1
P 650 4900
F 0 "#PWR0105" H 650 4650 50  0001 C CNN
F 1 "GND" H 655 4727 50  0000 C CNN
F 2 "" H 650 4900 50  0001 C CNN
F 3 "" H 650 4900 50  0001 C CNN
	1    650  4900
	1    0    0    -1  
$EndComp
Wire Wire Line
	650  4900 650  4800
$Comp
L power:+3V3 #PWR0106
U 1 1
P 650 3800
F 0 "#PWR0106" H 650 3650 50  0001 C CNN
F 1 "+3V3" H 665 3973 50  0000 C CNN
F 2 "" H 650 3800 50  0001 C CNN
F 3 "" H 650 3800 50  0001 C CNN
	1    650  3800
	1    0    0    -1  
$EndComp
Text Notes 550  5400 0    50   ~ 0
LED's\n        -Typical Power/TX/RX, \n         and Arduino Pin 13 (SCK)
Text Notes 2300 3950 0    50   ~ 0
I2C pull-ups\n        - Not strictly necessary, however \n        many Pi hats do not include them \n        because the Pi has them
Text Notes 650  2050 0    50   ~ 0
Decoupling, close to MCU
Text Notes 2500 2050 0    50   ~ 0
Reset
Wire Wire Line
	1700 3800 1700 4100
Wire Wire Line
	1000 3800 1000 4100
Wire Wire Line
	1350 3800 1350 4100
$Comp
L Connector:Conn_01x01_Female J5
U 1 1
P 4350 7600
F 0 "J5" H 4378 7626 50  0000 L CNN
F 1 "Logo cricket" H 4378 7535 50  0000 L CNN
F 2 "footprints:Logo" H 4350 7600 50  0001 C CNN
F 3 "~" H 4350 7600 50  0001 C CNN
	1    4350 7600
	1    0    0    -1  
$EndComp
$Comp
L Connector:Conn_01x01_Female J6
U 1 1
P 4350 7400
F 0 "J6" H 4378 7426 50  0000 L CNN
F 1 "Logo OSH" H 4378 7335 50  0000 L CNN
F 2 "Symbol:OSHW-Symbol_6.7x6mm_SilkScreen" H 4350 7400 50  0001 C CNN
F 3 "~" H 4350 7400 50  0001 C CNN
	1    4350 7400
	1    0    0    -1  
$EndComp
$Comp
L power:+3V3 #PWR0103
U 1 1
P 1350 4900
F 0 "#PWR0103" H 1350 4750 50  0001 C CNN
F 1 "+3V3" H 1365 5073 50  0000 C CNN
F 2 "" H 1350 4900 50  0001 C CNN
F 3 "" H 1350 4900 50  0001 C CNN
	1    1350 4900
	-1   0    0    1   
$EndComp
$Comp
L power:+3V3 #PWR0104
U 1 1
P 1000 4900
F 0 "#PWR0104" H 1000 4750 50  0001 C CNN
F 1 "+3V3" H 1015 5073 50  0000 C CNN
F 2 "" H 1000 4900 50  0001 C CNN
F 3 "" H 1000 4900 50  0001 C CNN
	1    1000 4900
	-1   0    0    1   
$EndComp
Wire Wire Line
	650  3800 650  4100
$Comp
L power:GND #PWR0107
U 1 1
P 3100 3300
F 0 "#PWR0107" H 3100 3050 50  0001 C CNN
F 1 "GND" H 3105 3127 50  0000 C CNN
F 2 "" H 3100 3300 50  0001 C CNN
F 3 "" H 3100 3300 50  0001 C CNN
	1    3100 3300
	1    0    0    -1  
$EndComp
Wire Wire Line
	3150 3250 3100 3250
Wire Wire Line
	3100 3250 3100 3300
$EndSCHEMATC
